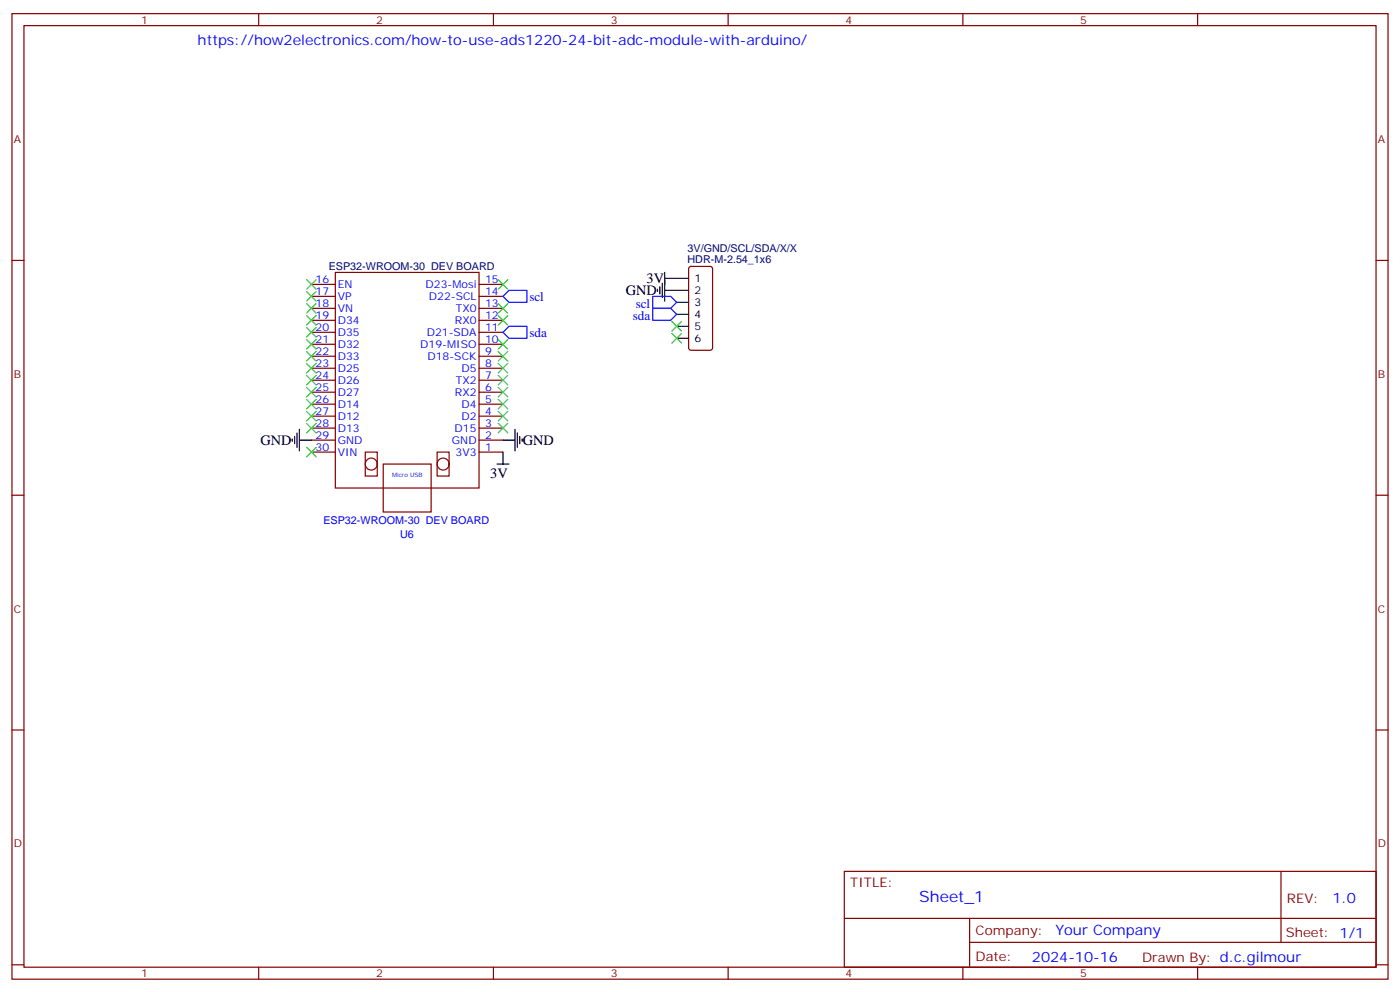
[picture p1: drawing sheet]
<svg xmlns="http://www.w3.org/2000/svg" width="412mm" height="292mm" viewBox="0 0 412 292" stroke-linecap="round" stroke-linejoin="round" font-family="sans-serif">
<g fill="none" stroke="#870000" stroke-width=".35">
<path d="M3.5 4h405.4v284.4h-405.4zM7.1 7.5h398.2v277.3h-398.2zM76.2 4v3.5M145.3 4v3.5M214.5 4v3.5M283.6 4v3.5M352.8 4v3.5M3.5 76.7h3.6M203.1 78.7l.5-.2h5.6l.6 .4 .1 23.5-.5 .7-5.8 .1-.7-.5-.1-23.5zM405.3 76.7h3.6M91.7 97.9h7.1M91.7 94.3h7.1"/>
<path d="M91.7 90.8h7.1M91.7 87.3h7.1M91.7 83.7h7.1M98.8 80.2h42.3v63.5h-42.3zM141.1 97.9h7.1M141.1 94.3h7.1M141.1 90.8h7.1M141.1 87.3h7.1M141.1 83.7h7.1M91.7 119h7.1M91.7 115.5h7.1M91.7 112h7.1"/>
<path d="M91.7 108.4h7.1M91.7 104.9h7.1M91.7 101.4h7.1M141.1 119h7.1M141.1 115.5h7.1M141.1 112h7.1M141.1 108.4h7.1M141.1 104.9h7.1M141.1 101.4h7.1M91.7 133.1h7.1M91.7 129.6h7.1M91.7 126.1h7.1"/>
<path d="M91.7 122.6h7.1M107.6 133.1h3.5v7.1h-3.5zM112.9 136.7h14.1v14.1h-14.1zM128.8 133.1h3.5v7.1h-3.5zM141.1 133.1h7.1M141.1 129.6h7.1M141.1 126.1h7.1M141.1 122.6h7.1M3.5 145.8h3.6M405.3 145.8h3.6M3.5 215h3.6M405.3 215h3.6"/>
<path d="M248.7 256.6h156.6v28.2h-156.6zM377.3 256.6v20.9M248.7 270.5h156.5M285.6 277.5h119.6M285.6 270.5v14.1M3.5 284.1h3.6M76.2 284.8v3.6M145.3 284.8v3.6M214.5 284.8v3.6M283.6 284.8v3.6M352.8 284.8v3.6M405.3 284.1h3.6"/>
<circle cx="109.4" cy="136.7" r="1.76"/>
<circle cx="130.5" cy="136.7" r="1.76"/>
</g>
<g fill="none" stroke="#3c3" stroke-width=".35">
<path d="M90.3 82.3l2.8 2.9M90.3 85.9l2.8 2.8M90.3 89.4l2.8 2.8M90.3 96.4l2.8 2.9M90.3 100l2.8 2.8M90.3 92.9l2.8 2.8M93.1 82.3l-2.8 2.9M93.1 85.9l-2.8 2.8M93.1 89.4l-2.8 2.8M93.1 96.4l-2.8 2.9M93.1 100l-2.8 2.8M93.1 92.9l-2.8 2.8"/>
<path d="M146.8 89.4l2.8 2.8M146.8 92.9l2.8 2.8M146.8 82.3l2.8 2.9M146.8 100l2.8 2.8M149.6 89.4l-2.8 2.8M149.6 92.9l-2.8 2.8M149.6 82.3l-2.8 2.9M149.6 100l-2.8 2.8M197.9 94.7l2.8 2.8M197.9 98.2l2.8 2.8M200.7 94.7l-2.8 2.8M200.7 98.2l-2.8 2.8"/>
<path d="M90.3 103.5l2.8 2.8M90.3 117.6l2.8 2.8M90.3 114.1l2.8 2.8M90.3 107l2.8 2.9M90.3 110.6l2.8 2.8M93.1 103.5l-2.8 2.8M93.1 117.6l-2.8 2.8M93.1 114.1l-2.8 2.8M93.1 107l-2.8 2.9M93.1 110.6l-2.8 2.8M146.8 110.6l2.8 2.8M146.8 114.1l2.8 2.8"/>
<path d="M146.8 117.6l2.8 2.8M146.8 107l2.8 2.9M146.8 103.5l2.8 2.8M149.6 110.6l-2.8 2.8M149.6 114.1l-2.8 2.8M149.6 117.6l-2.8 2.8M149.6 107l-2.8 2.9M149.6 103.5l-2.8 2.8M90.3 124.7l2.8 2.8M90.3 121.1l2.8 2.9M90.3 131.7l2.8 2.8M93.1 124.7l-2.8 2.8"/>
<path d="M93.1 121.1l-2.8 2.9M93.1 131.7l-2.8 2.8M146.8 121.1l2.8 2.9M146.8 124.7l2.8 2.8M149.6 121.1l-2.8 2.9M149.6 124.7l-2.8 2.8"/>
</g>
<g fill="none" stroke="#000" stroke-width=".35">
<path d="M193.7 85.2v.7M194.4 84.5v2.1M195.1 83.4v4.2M195.8 82h7M195.8 85.5h7M195.8 80.2v8.5M199.3 89h3.5M199.3 92.6h3.5M199.3 96.1h3.5M199.3 99.6h3.5M86.1 129.3v.7M86.8 128.6v2.1"/>
<path d="M87.5 127.5v4.2M88.2 129.6h3.5M88.2 126.4v6.4M146.4 136.7h3.5M148.2 129.6h3.5M148.2 133.1v3.6M151.7 126.4v6.4M152.4 127.5v4.2M153.1 128.6v2.1M153.8 129.3v.7"/>
</g>
<path d="M149.9 85.5h5.3v3.5h-5.3l-1.7-1.7zM149.9 96.1h5.3v3.5h-5.3l-1.7-1.7zM192.3 90.8h5.3l1.7 1.8-1.7 1.7h-5.3zM192.3 87.3h5.3l1.7 1.7-1.7 1.8h-5.3z" fill="none" stroke="#00f" stroke-width=".35"/>
<text font-size="4.6" fill="#00f" x="270.8" y="265.6">Sheet_1</text>
<g font-size="4.2" fill="#00f">
<text x="58.2" y="13.2">https://how2electronics.com/how-to-use-ads1220-24-bit-adc-module-with-arduino/</text>
<text x="392.5" y="265.9">1.0</text>
<text x="310.9" y="275.4">Your Company</text>
<text x="304" y="283.2">2024-10-16</text>
</g>
<g font-size="4.2">
<text x="190.4" y="83.4">3V</text>
<text x="184.3" y="86.9">GND</text>
<text x="76.7" y="131.1">GND</text>
<text x="154" y="131">GND</text>
<text x="144.4" y="140.6">3V</text>
</g>
<g font-size="3.9" fill="#00f">
<text x="155.9" y="88.5">scl</text>
<text x="186.4" y="94.1">sda</text>
<text x="187.3" y="90.6">scl</text>
<text x="155.9" y="99.1">sda</text>
</g>
<g font-size="3.9" fill="#800">
<text x="250.5" y="261.2">TITLE:</text>
<text x="379.1" y="265.9">REV:</text>
<text x="287.4" y="275.4">Company:</text>
<text x="378.7" y="276">Sheet: 1/1</text>
<text x="287.4" y="283.1">Date:</text>
<text x="336.4" y="283.2">Drawn By: d.c.gilmour</text>
</g>
<g font-size="3.2" fill="#800">
<text x="41.6" y="7">1</text>
<text x="110.8" y="7">2</text>
<text x="179.9" y="7">3</text>
<text x="249.1" y="7">4</text>
<text x="318.2" y="7">5</text>
<text x="4.1" y="42.1">A</text>
<text x="405.9" y="42.1">A</text>
<text x="4.1" y="111.3">B</text>
<text x="405.9" y="111.3">B</text>
<text x="4.1" y="180.4">C</text>
<text x="405.9" y="180.4">C</text>
<text x="4.1" y="249.6">D</text>
<text x="405.9" y="249.6">D</text>
<text x="41.6" y="287.8">1</text>
<text x="110.8" y="287.8">2</text>
<text x="179.9" y="287.8">3</text>
<text x="249.1" y="287.8">4</text>
<text x="318.2" y="287.8">5</text>
</g>
<g font-size="3.2" fill="#000080">
<text x="202.5" y="77.4">HDR-M-2.54_1x6</text>
<text x="202.5" y="74.2">3V/GND/SCL/SDA/X/X</text>
<text x="96.8" y="79.6">ESP32-WROOM-30 DEV BOARD</text>
</g>
<g font-size="3.2" fill="#00f">
<text x="93" y="83.4">16</text>
<text x="142.9" y="83.4">15</text>
<text x="93" y="86.9">17</text>
<text x="99.5" y="88.3">VP</text>
<text x="99.5" y="84.8">EN</text>
<text x="125.4" y="84.8">D23-Mosi</text>
<text x="126.3" y="88.3">D22-SCL</text>
<text x="142.9" y="86.9">14</text>
<text x="93" y="94">19</text>
<text x="93" y="90.5">18</text>
<text x="99.5" y="95.4">D34</text>
<text x="99.5" y="91.9">VN</text>
<text x="134" y="95.4">RX0</text>
<text x="134.3" y="91.9">TX0</text>
<text x="142.9" y="94">12</text>
<text x="142.9" y="90.5">13</text>
<text x="93" y="101">21</text>
<text x="93" y="97.5">20</text>
<text x="99.5" y="98.9">D35</text>
<text x="125.7" y="98.9">D21-SDA</text>
<text x="142.9" y="101">10</text>
<text x="142.9" y="97.5">11</text>
<text x="93" y="104.6">22</text>
<text x="99.5" y="106">D33</text>
<text x="99.5" y="102.4">D32</text>
<text x="123.8" y="102.4">D19-MISO</text>
<text x="125.9" y="106">D18-SCK</text>
<text x="142.9" y="104.6">9</text>
<text x="93" y="111.6">24</text>
<text x="93" y="108.1">23</text>
<text x="99.5" y="113">D26</text>
<text x="99.5" y="109.5">D25</text>
<text x="134.3" y="113">TX2</text>
<text x="135.9" y="109.5">D5</text>
<text x="142.9" y="111.6">7</text>
<text x="142.9" y="108.1">8</text>
<text x="93" y="115.1">25</text>
<text x="93" y="118.7">26</text>
<text x="99.5" y="116.6">D27</text>
<text x="134" y="116.6">RX2</text>
<text x="142.9" y="118.7">5</text>
<text x="142.9" y="115.1">6</text>
<text x="93" y="122.2">27</text>
<text x="93" y="125.7">28</text>
<text x="99.5" y="120.1">D14</text>
<text x="99.5" y="123.6">D12</text>
<text x="135.9" y="123.6">D2</text>
<text x="135.9" y="120.1">D4</text>
<text x="142.9" y="125.7">3</text>
<text x="142.9" y="122.2">4</text>
<text x="93" y="129.3">29</text>
<text x="99.5" y="130.7">GND</text>
<text x="99.5" y="127.1">D13</text>
<text x="133.1" y="130.7">GND</text>
<text x="133.9" y="127.1">D15</text>
<text x="142.9" y="129.3">2</text>
<text x="93" y="132.8">30</text>
<text x="99.5" y="134.2">VIN</text>
<text x="134.2" y="134.2">3V3</text>
<text x="142.9" y="132.8">1</text>
<text x="95.2" y="154.3">ESP32-WROOM-30 DEV BOARD</text>
<text x="117.8" y="158.5">U6</text>
</g>
<g font-size="3.2">
<text x="204.6" y="83">1</text>
<text x="204.6" y="86.6">2</text>
<text x="204.6" y="90.1">3</text>
<text x="204.6" y="93.6">4</text>
<text x="204.6" y="97.2">5</text>
<text x="204.6" y="100.7">6</text>
</g>
<text font-size="1.8" fill="#00f" x="115.5" y="140.4">Micro USB</text>
</svg>
